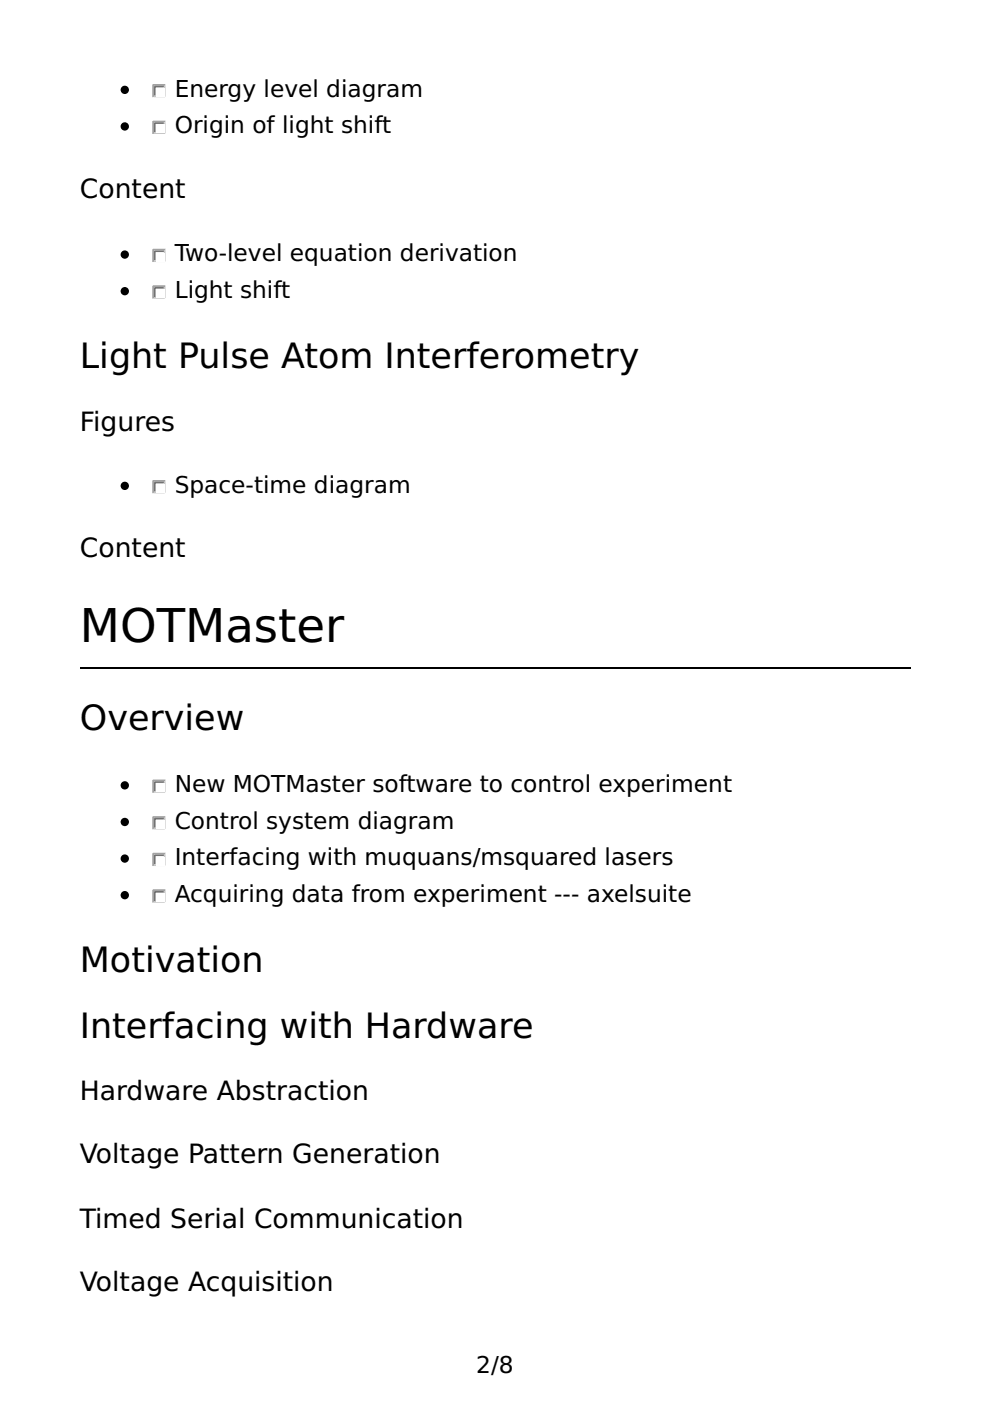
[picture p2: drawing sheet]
<svg xmlns="http://www.w3.org/2000/svg" width="210mm" height="297mm" viewBox="0 0 210 297" stroke-linecap="round" stroke-linejoin="round" font-family="sans-serif">
<path d="M16.9 141.6h176.1" fill="none" stroke="#000" stroke-width=".35"/>
<circle cx="26.5" cy="19.1" r=".71" fill="#000" stroke="#000" stroke-width=".35"/>
<path d="M34.9 18h-2.4v2.5" fill="none" stroke="#9f9d9a" stroke-width=".35"/>
<path d="M35.3 18v2.8h-2.8" fill="none" stroke="#fff" stroke-width=".35"/>
<path d="M34.6 18.3h-1.8v1.8" fill="none" stroke="#767472" stroke-width=".35"/>
<path d="M34.9 18.3v2.2h-2.1" fill="none" stroke="#cac7c3" stroke-width=".35"/>
<path d="M33.2 18.7h1.7v1.8h-1.7z" fill="#fff"/>
<circle cx="26.5" cy="26.8" r=".71" fill="#000" stroke="#000" stroke-width=".35"/>
<path d="M34.9 25.8h-2.4v2.4" fill="none" stroke="#9f9d9a" stroke-width=".35"/>
<path d="M35.3 25.8v2.8h-2.8" fill="none" stroke="#fff" stroke-width=".35"/>
<path d="M34.6 26.1h-1.8v1.8" fill="none" stroke="#767472" stroke-width=".35"/>
<path d="M34.9 26.1v2.1h-2.1" fill="none" stroke="#cac7c3" stroke-width=".35"/>
<path d="M33.2 26.5h1.7v1.7h-1.7z" fill="#fff"/>
<circle cx="26.5" cy="54" r=".71" fill="#000" stroke="#000" stroke-width=".35"/>
<path d="M34.9 52.9h-2.4v2.5" fill="none" stroke="#9f9d9a" stroke-width=".35"/>
<path d="M35.3 52.9v2.8h-2.8" fill="none" stroke="#fff" stroke-width=".35"/>
<path d="M34.6 53.3h-1.8v1.7" fill="none" stroke="#767472" stroke-width=".35"/>
<path d="M34.9 53.3v2.1h-2.1" fill="none" stroke="#cac7c3" stroke-width=".35"/>
<path d="M33.2 53.6h1.7v1.8h-1.7z" fill="#fff"/>
<circle cx="26.5" cy="61.7" r=".71" fill="#000" stroke="#000" stroke-width=".35"/>
<path d="M34.9 60.7h-2.4v2.4" fill="none" stroke="#9f9d9a" stroke-width=".35"/>
<path d="M35.3 60.7v2.8h-2.8" fill="none" stroke="#fff" stroke-width=".35"/>
<path d="M34.6 61h-1.8v1.8" fill="none" stroke="#767472" stroke-width=".35"/>
<path d="M34.9 61v2.1h-2.1" fill="none" stroke="#cac7c3" stroke-width=".35"/>
<path d="M33.2 61.4h1.7v1.7h-1.7z" fill="#fff"/>
<circle cx="26.5" cy="103" r=".71" fill="#000" stroke="#000" stroke-width=".35"/>
<path d="M34.9 102h-2.4v2.4" fill="none" stroke="#9f9d9a" stroke-width=".35"/>
<path d="M35.3 102v2.8h-2.8" fill="none" stroke="#fff" stroke-width=".35"/>
<path d="M34.6 102.3h-1.8v1.8" fill="none" stroke="#767472" stroke-width=".35"/>
<path d="M34.9 102.3v2.1h-2.1" fill="none" stroke="#cac7c3" stroke-width=".35"/>
<path d="M33.2 102.7h1.7v1.7h-1.7z" fill="#fff"/>
<circle cx="26.5" cy="166.5" r=".71" fill="#000" stroke="#000" stroke-width=".35"/>
<path d="M34.9 165.5h-2.4v2.4" fill="none" stroke="#9f9d9a" stroke-width=".35"/>
<path d="M35.3 165.5v2.8h-2.8" fill="none" stroke="#fff" stroke-width=".35"/>
<path d="M34.6 165.8h-1.8v1.8" fill="none" stroke="#767472" stroke-width=".35"/>
<path d="M34.9 165.8v2.1h-2.1" fill="none" stroke="#cac7c3" stroke-width=".35"/>
<path d="M33.2 166.2h1.7v1.7h-1.7z" fill="#fff"/>
<circle cx="26.5" cy="174.3" r=".71" fill="#000" stroke="#000" stroke-width=".35"/>
<path d="M34.9 173.2h-2.4v2.5" fill="none" stroke="#9f9d9a" stroke-width=".35"/>
<path d="M35.3 173.2v2.8h-2.8" fill="none" stroke="#fff" stroke-width=".35"/>
<path d="M34.6 173.6h-1.8v1.7" fill="none" stroke="#767472" stroke-width=".35"/>
<path d="M34.9 173.6v2.1h-2.1" fill="none" stroke="#cac7c3" stroke-width=".35"/>
<path d="M33.2 173.9h1.7v1.8h-1.7z" fill="#fff"/>
<circle cx="26.5" cy="182" r=".71" fill="#000" stroke="#000" stroke-width=".35"/>
<path d="M34.9 181h-2.4v2.4" fill="none" stroke="#9f9d9a" stroke-width=".35"/>
<path d="M35.3 181v2.8h-2.8" fill="none" stroke="#fff" stroke-width=".35"/>
<path d="M34.6 181.3h-1.8v1.8" fill="none" stroke="#767472" stroke-width=".35"/>
<path d="M34.9 181.3v2.1h-2.1" fill="none" stroke="#cac7c3" stroke-width=".35"/>
<path d="M33.2 181.7h1.7v1.7h-1.7z" fill="#fff"/>
<circle cx="26.5" cy="189.8" r=".71" fill="#000" stroke="#000" stroke-width=".35"/>
<path d="M34.9 188.7h-2.4v2.5" fill="none" stroke="#9f9d9a" stroke-width=".35"/>
<path d="M35.3 188.7v2.9h-2.8" fill="none" stroke="#fff" stroke-width=".35"/>
<path d="M34.6 189.1h-1.8v1.8" fill="none" stroke="#767472" stroke-width=".35"/>
<path d="M34.9 189.1v2.1h-2.1" fill="none" stroke="#cac7c3" stroke-width=".35"/>
<path d="M33.2 189.4h1.7v1.8h-1.7z" fill="#fff"/>
<text font-size="9.9" x="16.9" y="136.2">MOTMaster</text>
<g font-size="7.4">
<text x="16.9" y="78">Light Pulse Atom Interferometry</text>
<text x="16.9" y="154.9">Overview</text>
<text x="16.9" y="206">Motivation</text>
<text x="16.9" y="220.1">Interfacing with Hardware</text>
</g>
<g font-size="5.6">
<text x="16.9" y="42">Content</text>
<text x="16.9" y="91.4">Figures</text>
<text x="16.9" y="118.2">Content</text>
<text x="16.9" y="233.2">Hardware Abstraction</text>
<text x="16.9" y="246.6">Voltage Pattern Generation</text>
<text x="16.9" y="260.3">Timed Serial Communication</text>
<text x="16.9" y="273.8">Voltage Acquisition</text>
</g>
<g font-size="4.9">
<text x="37" y="20.5">Energy level diagram</text>
<text x="37" y="28.2">Origin of light shift</text>
<text x="37" y="55.4">Two-level equation derivation</text>
<text x="37" y="63.1">Light shift</text>
<text x="37" y="104.4">Space-time diagram</text>
<text x="37" y="167.9">New MOTMaster software to control experiment</text>
<text x="37" y="175.7">Control system diagram</text>
<text x="37" y="183.4">Interfacing with muquans/msquared lasers</text>
<text x="37" y="191.2">Acquiring data from experiment --- axelsuite</text>
<text x="101" y="291">2/8</text>
</g>
</svg>
